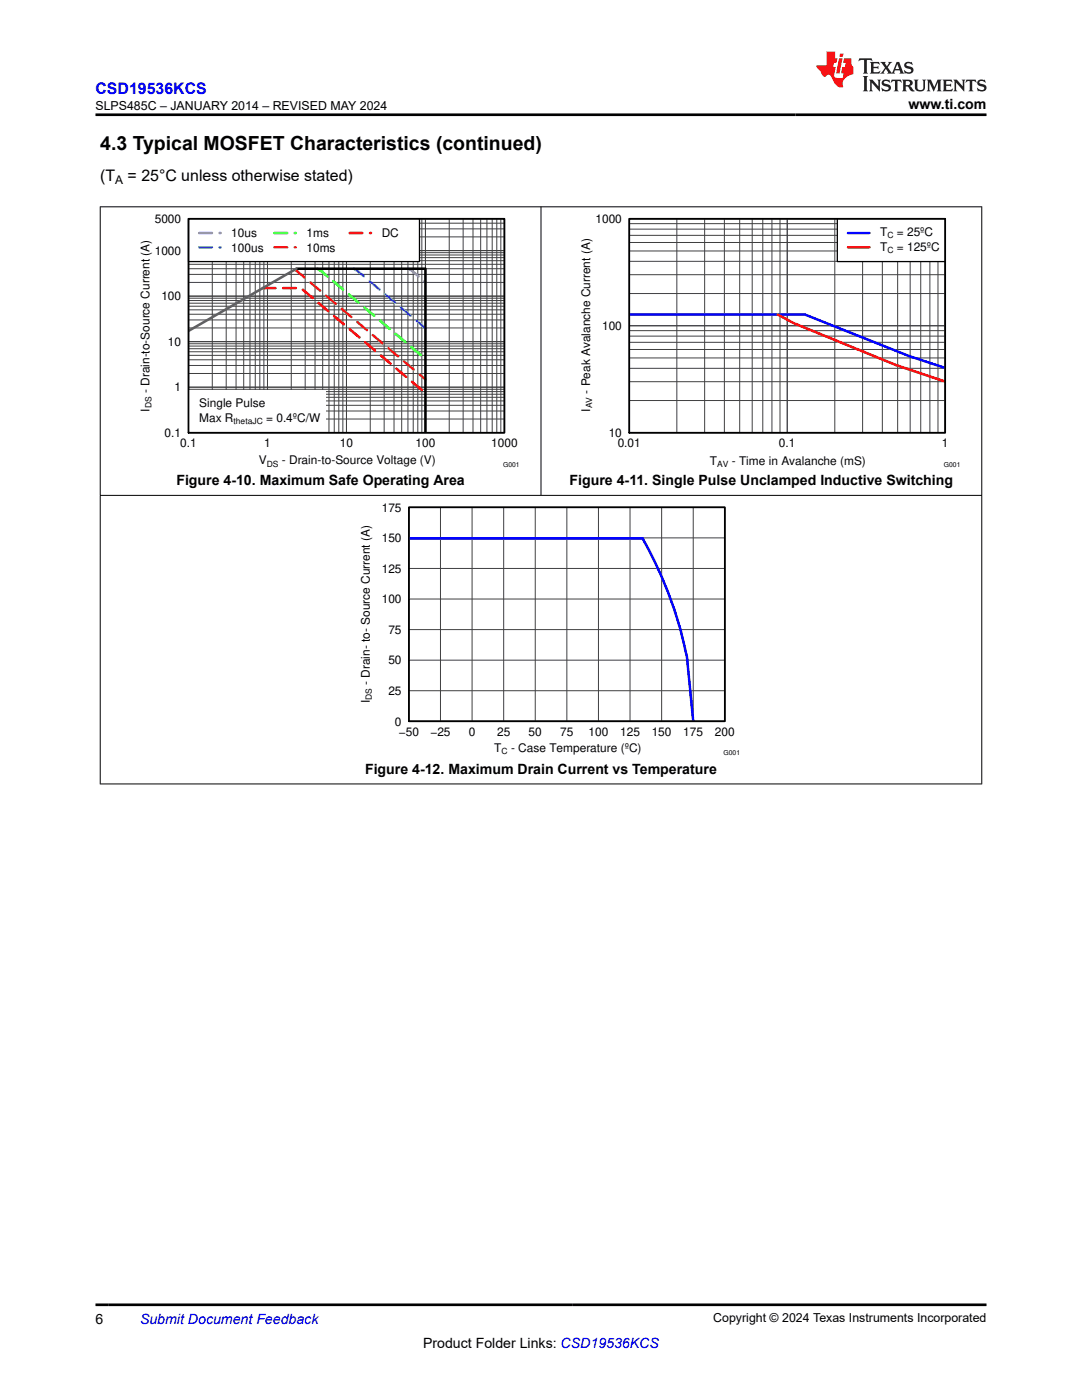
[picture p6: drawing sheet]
<svg xmlns="http://www.w3.org/2000/svg" width="216mm" height="279mm" viewBox="0 0 216 279" stroke-linecap="round" stroke-linejoin="round" font-family="sans-serif">
<path d="M37.6 43.7h63.1v42.7h-63.1z" fill="none" stroke="#000" stroke-width=".25"/>
<g fill="none" stroke="#414141" stroke-width=".2">
<path d="M37.6 43.7h63.1v42.7h-63.1zM37.6 60h63.1M37.6 59.5h63.1M37.6 59.1h63.1M37.6 56.4h63.1M37.6 54.8h63.1M37.6 53.6h63.1M37.6 52.7h63.1M37.6 52h63.1M37.6 51.4h63.1M37.6 50.9h63.1M37.6 50.4h63.1"/>
<path d="M37.6 50h63.1M37.6 47.3h63.1M37.6 45.7h63.1M37.6 44.5h63.1M42.4 43.7v42.7M45.1 43.7v42.7M47.1 43.7v42.7M48.6 43.7v42.7M49.9 43.7v42.7M50.9 43.7v42.7M51.8 43.7v42.7M52.7 43.7v42.7"/>
<path d="M53.4 43.7v42.7M58.1 43.7v42.7M60.9 43.7v42.7M62.9 43.7v42.7M64.4 43.7v42.7M65.6 43.7v42.7M66.7 43.7v42.7M67.6 43.7v42.7M68.4 43.7v42.7M69.1 43.7v42.7M73.9 43.7v42.7M76.7 43.7v42.7"/>
<path d="M78.6 43.7v42.7M80.2 43.7v42.7M81.4 43.7v42.7M82.5 43.7v42.7M83.4 43.7v42.7M84.2 43.7v42.7M84.9 43.7v42.7M89.6 43.7v42.7M92.4 43.7v42.7M94.4 43.7v42.7M95.9 43.7v42.7M97.2 43.7v42.7"/>
<path d="M98.2 43.7v42.7M99.1 43.7v42.7M99.9 43.7v42.7M37.6 79.3h63.1M37.6 78.7h63.1M37.6 78.2h63.1M37.6 77.7h63.1M37.6 77.3h63.1M37.6 74.5h63.1M37.6 72.9h63.1M37.6 71.8h63.1M37.6 70.9h63.1"/>
<path d="M37.6 70.2h63.1M37.6 69.6h63.1M37.6 69.1h63.1M37.6 68.6h63.1M37.6 68.2h63.1M37.6 65.4h63.1M37.6 63.8h63.1M37.6 62.7h63.1M37.6 61.8h63.1M37.6 61.1h63.1M37.6 60.5h63.1M37.6 83.6h63.1"/>
<path d="M37.6 82h63.1M37.6 80.9h63.1M37.6 80h63.1"/>
</g>
<path d="M81.5 53.6l.7 .4 2.7 2.3" fill="none" stroke="#7a66ee" stroke-width=".51" stroke-dasharray="2.5 1.5"/>
<path d="M70.6 53.6l.7 .4 13.6 11.5" fill="none" stroke="#00beff" stroke-width=".51" stroke-dasharray="2.5 1.5"/>
<path d="M63.3 53.6l.7 .4 20.9 17.6" fill="none" stroke="#01ff00" stroke-width=".51" stroke-dasharray="2.5 1.5"/>
<path d="M58.8 53.8l26.1 21.9" fill="none" stroke="#ee7500" stroke-width=".51" stroke-dasharray="2.5 1.5"/>
<path d="M52.4 57.5h7.6l24.9 21" fill="none" stroke="#f00" stroke-width=".51" stroke-dasharray="2.5 1.5"/>
<path d="M59.1 53.6h25.8v32.8" fill="none" stroke="#000" stroke-width=".51"/>
<path d="M59.1 53.6l-21.5 12.4" fill="none" stroke="#606060" stroke-width=".51"/>
<path d="M37.6 43.7h46.1v8.5h-46.1z" fill="#fff"/>
<path d="M37.6 43.7h46.1v8.5h-46.1z" fill="none" stroke="#000" stroke-width=".25"/>
<path d="M39.8 46.5h4.2" fill="none" stroke="#7a66ee" stroke-width=".51" stroke-dasharray="2.5 1.5"/>
<path d="M39.8 49.4h4.2" fill="none" stroke="#00beff" stroke-width=".51" stroke-dasharray="2.5 1.5"/>
<path d="M54.8 46.5h4.2" fill="none" stroke="#01ff00" stroke-width=".51" stroke-dasharray="2.5 1.5"/>
<path d="M54.8 49.4h4.2" fill="none" stroke="#ee7500" stroke-width=".51" stroke-dasharray="2.5 1.5"/>
<path d="M69.8 46.5h4.2" fill="none" stroke="#f00" stroke-width=".51" stroke-dasharray="2.5 1.5"/>
<path d="M37.6 77.8h27.4v8.6h-27.4z" fill="#fff"/>
<path d="M37.6 43.7h63.1v42.7h-63.1z" fill="none" stroke="#000" stroke-width=".34"/>
<path d="M125.6 43.7h63v42.7h-63z" fill="none" stroke="#000" stroke-width=".25"/>
<g fill="none" stroke="#414141" stroke-width=".2">
<path d="M125.6 43.7h63v42.7h-63zM125.6 58.6h63M125.6 54.8h63M125.6 52.2h63M125.6 50.1h63M125.6 48.4h63M125.6 47h63M125.6 45.7h63M125.6 44.6h63M135.1 43.7v42.7M140.6 43.7v42.7M144.5 43.7v42.7"/>
<path d="M147.6 43.7v42.7M150.1 43.7v42.7M152.2 43.7v42.7M154 43.7v42.7M155.6 43.7v42.7M157.1 43.7v42.7M166.6 43.7v42.7M172.1 43.7v42.7M176.1 43.7v42.7M179.1 43.7v42.7M181.6 43.7v42.7M183.7 43.7v42.7"/>
<path d="M185.5 43.7v42.7M187.2 43.7v42.7M125.6 79.9h63M125.6 76.2h63M125.6 73.5h63M125.6 71.4h63M125.6 69.7h63M125.6 68.3h63M125.6 67.1h63M125.6 66h63M125.6 65h63"/>
</g>
<path d="M125.6 62.8h35l20.6 8.2 7.5 2.4" fill="none" stroke="#00f" stroke-width=".51"/>
<path d="M155.2 62.8l3.2 1.7 20.4 8.3 9.9 3.4" fill="none" stroke="#f00" stroke-width=".51"/>
<path d="M167.1 43.7h21.5v8.5h-21.5z" fill="#fff"/>
<path d="M167.1 43.7h21.5v8.5h-21.5zM81.6 101.2h63v42.8h-63z" fill="none" stroke="#000" stroke-width=".25"/>
<path d="M169.2 46.5h4.3M81.5 107.5h46.7a82.5 82.5 0 0 1 8.9 23.5l1.2 13" fill="none" stroke="#00f" stroke-width=".51"/>
<path d="M169.2 49.4h4.3" fill="none" stroke="#f00" stroke-width=".51"/>
<path d="M125.6 43.7h63v42.7h-63zM81.6 101.2h63v42.8h-63z" fill="none" stroke="#000" stroke-width=".34"/>
<g fill="none" stroke="#414141" stroke-width=".2">
<path d="M81.6 101.2h63v42.8h-63zM81.6 119.6h63M81.6 113.4h63M81.6 107.3h63M87.9 101.2v42.8M94.2 101.2v42.8M100.5 101.2v42.8M106.8 101.2v42.8M113.1 101.2v42.8M119.4 101.2v42.8M125.7 101.2v42.8M132 101.2v42.8"/>
<path d="M138.3 101.2v42.8M81.6 137.8h63M81.6 131.7h63M81.6 125.6h63"/>
</g>
<path d="M19.9 41.3h176.1M20 41.2v115.3M108 41.2v57.7M195.9 41.2v115.3M19.9 98.9h176.1M19.9 156.5h176.1" fill="none" stroke="#000" stroke-width=".2"/>
<path d="M171.5 11.6l-.2 .6 .5-.2h.6v.1v2.2l-.2 .4h1l-.2-.4v-2.2v-.1h.5l.5 .2-.1-.6zM173.6 12.4l.2 .3v1.6l-.2 .4h1.9l.1-.6a1.08 1.08 0 0 1-1.3 .2v-.7h.6l.4 .2v-.7l-.4 .2h-.6v-.5l.2-.2a1 1 0 0 1 1 .3l-.1-.5zM175.7 12.4l.9 1.1-1 1.2h.9l-.2-.2 .5-.8 .4 .8-.2 .2h1.6l-.2-.2 .2-.5h.9l.1 .5-.1 .2h.9l-.2-.4-.8-1.9h-.5l-.9 2.1-.9-1.1 .9-1h-.8l.2 .2-.4 .6-.4-.6 .2-.2zM179 12.8l.4 1h-.7zM180.7 12.5a.65 .65 0 0 0-.2 .7 .65 .65 0 0 0 .6 .5l.6 .1 .1 .3a.79 .79 0 0 1-.7 .4 .79 .79 0 0 1-.7-.5l.1 .7 .2-.1a.93 .93 0 0 0 1.1 0 .93 .93 0 0 0 .4-.9 1.46 1.46 0 0 0-1.2-.6l-.1-.3a1.09 1.09 0 0 1 1.2 .2l-.2-.6-.1 .1-.5-.2zM172.2 15.2l.2 .4v2.2l-.2 .4h1l-.2-.4v-2.2l.2-.4zM173.4 15.9l.2 .4v1.5l-.2 .4h.8l-.3-.4 .1-1.3 1.6 1.8v-2l.2-.4h-.7l.1 .2 .1 1.1-1.2-1.3zM176.2 16a.65 .65 0 0 0-.2 .8 .65 .65 0 0 0 .6 .4l.6 .2 .1 .2a.79 .79 0 0 1-.7 .4 .79 .79 0 0 1-.7-.5l.1 .7 .2-.1a.93 .93 0 0 0 1.1 .1 .93 .93 0 0 0 .4-1 1.46 1.46 0 0 0-1.2-.5l-.1-.4a1.09 1.09 0 0 1 1.2 .2l-.1-.6-.2 .1-.5-.1zM177.9 15.9l-.1 .6a.63 .63 0 0 1 .8-.3v1.6l-.3 .4h1l-.2-.4v-1.6a.66 .66 0 0 1 .8 .3l-.1-.6zM180 15.9l.2 .4v1.5l-.2 .4h1l-.2-.2-.1-.7h.5l.1 .2a.79 .79 0 0 0 1.2 .6l-1-.9a.61 .61 0 0 0 .6-.6 .61 .61 0 0 0-.5-.7zM180.8 16.2h.1a.47 .47 0 0 1 .5 .1 .47 .47 0 0 1 .1 .5l-.1 .1-.7 .1zM182.3 15.9l.2 .2a2.27 2.27 0 0 0 .4 2 1.04 1.04 0 0 0 1.7-.7v-1.3l.2-.2h-.8l.2 .4v1.1a.6 .6 0 0 1-.6 .6 .6 .6 0 0 1-.6-.6v-1.1l.3-.4zM184.9 15.9l.2 .4v1.5l-.2 .4h.8l-.3-.4v-1.4l.9 1.9 .9-1.9v1.4l-.3 .4h1l-.2-.4v-1.5l.2-.4h-.8l-.7 1.5-.6-1.5zM188.1 15.9l.2 .4v1.5l-.2 .4h1.9l.1-.6a1.09 1.09 0 0 1-1.3 .2v-.7h.6l.4 .2v-.6l-.4 .2h-.6v-.6l.2-.1a1.01 1.01 0 0 1 1 .3l-.1-.6zM190.2 15.9l.3 .4v1.5l-.3 .4h.8l-.2-.4v-1.3l1.6 1.8v-2l.2-.4h-.7l.2 .2v1.1l-1.2-1.3zM192.8 15.9l-.1 .6a.63 .63 0 0 1 .8-.3v1.6l-.3 .4h1l-.2-.4v-1.6a.66 .66 0 0 1 .8 .3l-.1-.6zM195.2 16a.65 .65 0 0 0-.2 .8 .65 .65 0 0 0 .6 .4l.6 .2 .2 .2a.79 .79 0 0 1-.7 .4 .79 .79 0 0 1-.7-.5l.1 .7 .2-.1a.93 .93 0 0 0 1 .1 .93 .93 0 0 0 .5-1 1.46 1.46 0 0 0-1.3-.5v-.4a1.09 1.09 0 0 1 1.2 .2l-.2-.6-.2 .1-.5-.1z" fill="#231f20"/>
<path d="M164.9 10.3v2.7h-2l.1 .4 .8 1a.95 .95 0 0 0 1 .9 .59 .59 0 0 1 .5-.4 .59 .59 0 0 1 .5 .3l.4 .8a1.59 1.59 0 0 0 2.1 1.4 1.61 1.61 0 0 1 1-2.3l1-.3-.1-1.5a1.59 1.59 0 0 1-.3-1.7h-1.5l-.2 .9h.6l-.2 .9h-.5l-.2 .9v.3l.4 .1-.1 .9h-.7a.73 .73 0 0 1-1-.7l.3-1.5h-.5l.1-.9h.5l.2-.9h-.5v-1.3zM167.4 11.6l-.6 3.1h.7l.6-3.1zM167.6 10.7l-.1 .6h.7l.1-.6z" fill="#ed1c24"/>
<path d="M19 22.9h177.8M19 260.4h177.8" fill="none" stroke="#000" stroke-width=".53"/>
<text font-size="3.9" x="20" y="29.9">4.3 Typical MOSFET Characteristics (continued)</text>
<text font-size="3.2" fill="#00f" x="19" y="18.7">CSD19536KCS</text>
<g font-size="3.2">
<text x="20" y="36.1">(T</text>
<text x="25.5" y="36.1">= 25°C unless otherwise stated)</text>
</g>
<g font-size="2.8">
<text x="181.3" y="21.8">www.ti.com</text>
<text x="35.2" y="96.9">Figure 4-10. Maximum Safe Operating Area</text>
<text x="113.7" y="96.9">Figure 4-11. Single Pulse Unclamped Inductive Switching</text>
<text x="72.8" y="154.5">Figure 4-12. Maximum Drain Current vs Temperature</text>
<text x="19" y="264.2">6</text>
<text x="84.4" y="269">Product Folder Links: CSD19536KCS</text>
</g>
<text font-size="2.8" fill="#00f" x="27.9" y="264.2">Submit Document Feedback</text>
<g font-size="2.5">
<text x="19" y="21.9">SLPS485C – JANUARY 2014 – REVISED MAY 2024</text>
<text x="142.3" y="263.9">Copyright © 2024 Texas Instruments Incorporated</text>
</g>
<g font-size="2.4">
<text x="23" y="36.7">A</text>
<text x="30.9" y="44.5">5000</text>
<text x="46.2" y="47.4">10us</text>
<text x="61.2" y="47.4">1ms</text>
<text x="76.2" y="47.4">DC</text>
<text x="118.8" y="44.5">1000</text>
<text x="175.6" y="47.1">T</text>
<text x="179" y="47.1">= 25ºC</text>
<text x="30.9" y="50.9">1000</text>
<text x="46.2" y="50.2">100us</text>
<text x="61.2" y="50.2">10ms</text>
<text x="175.6" y="50">T</text>
<text x="179" y="50">= 125ºC</text>
<text x="32.2" y="60">100</text>
<text x="120.1" y="65.9">100</text>
<text x="33.5" y="69">10</text>
<text x="29.8" y="82.1" transform="rotate(-90 29.8 82.1)">I</text>
<text x="29.8" y="78.5" transform="rotate(-90 29.8 78.5)">- Drain-to-Source Current (A)</text>
<text x="34.8" y="78.1">1</text>
<text x="39.8" y="81.3">Single Pulse</text>
<text x="117.8" y="82.2" transform="rotate(-90 117.8 82.2)">I</text>
<text x="117.8" y="78.6" transform="rotate(-90 117.8 78.6)">- Peak Avalanche Current (A)</text>
<text x="32.9" y="87.2">0.1</text>
<text x="36" y="89.3">0.1</text>
<text x="39.8" y="84.2">Max R</text>
<text x="52.7" y="89.3">1</text>
<text x="53.1" y="84.2">= 0.4ºC/W</text>
<text x="67.8" y="89.3">10</text>
<text x="82.9" y="89.3">100</text>
<text x="98" y="89.3">1000</text>
<text x="121.5" y="87.2">10</text>
<text x="123.3" y="89.3">0.01</text>
<text x="155.4" y="89.3">0.1</text>
<text x="187.9" y="89.3">1</text>
<text x="51.6" y="92.7">V</text>
<text x="56.2" y="92.7">- Drain-to-Source Voltage (V)</text>
<text x="141.7" y="92.7">T</text>
<text x="146" y="92.7">- Time in Avalanche (mS)</text>
<text x="76.2" y="102.1">175</text>
<text x="76.2" y="108.2">150</text>
<text x="76.2" y="114.3">125</text>
<text x="76.2" y="120.4">100</text>
<text x="77.5" y="126.5">75</text>
<text x="73.8" y="136.7" transform="rotate(-90 73.8 136.7)">- Drain- to- Source Current (A)</text>
<text x="77.5" y="132.6">50</text>
<text x="73.8" y="140.4" transform="rotate(-90 73.8 140.4)">I</text>
<text x="77.5" y="138.7">25</text>
<text x="78.8" y="144.8">0</text>
<text x="79.6" y="146.9">−50</text>
<text x="85.9" y="146.9">−25</text>
<text x="93.5" y="146.9">0</text>
<text x="99.2" y="146.9">25</text>
<text x="105.5" y="146.9">50</text>
<text x="111.8" y="146.9">75</text>
<text x="117.4" y="146.9">100</text>
<text x="123.7" y="146.9">125</text>
<text x="130" y="146.9">150</text>
<text x="136.3" y="146.9">175</text>
<text x="142.6" y="146.9">200</text>
<text x="98.6" y="150">T</text>
<text x="102" y="150">- Case Temperature (ºC)</text>
</g>
<g font-size="1.7">
<text x="177.1" y="47.6">C</text>
<text x="177.1" y="50.4">C</text>
<text x="30.2" y="81.5" transform="rotate(-90 30.2 81.5)">DS</text>
<text x="118.2" y="81.5" transform="rotate(-90 118.2 81.5)">AV</text>
<text x="46.6" y="84.6">thetaJC</text>
<text x="53.2" y="93.1">DS</text>
<text x="143.1" y="93.1">AV</text>
<text x="74.2" y="139.7" transform="rotate(-90 74.2 139.7)">DS</text>
<text x="100.1" y="150.5">C</text>
</g>
<g font-size="1.4">
<text x="100.4" y="93.1">G001</text>
<text x="188.3" y="93.1">G001</text>
<text x="144.4" y="150.7">G001</text>
</g>
</svg>
